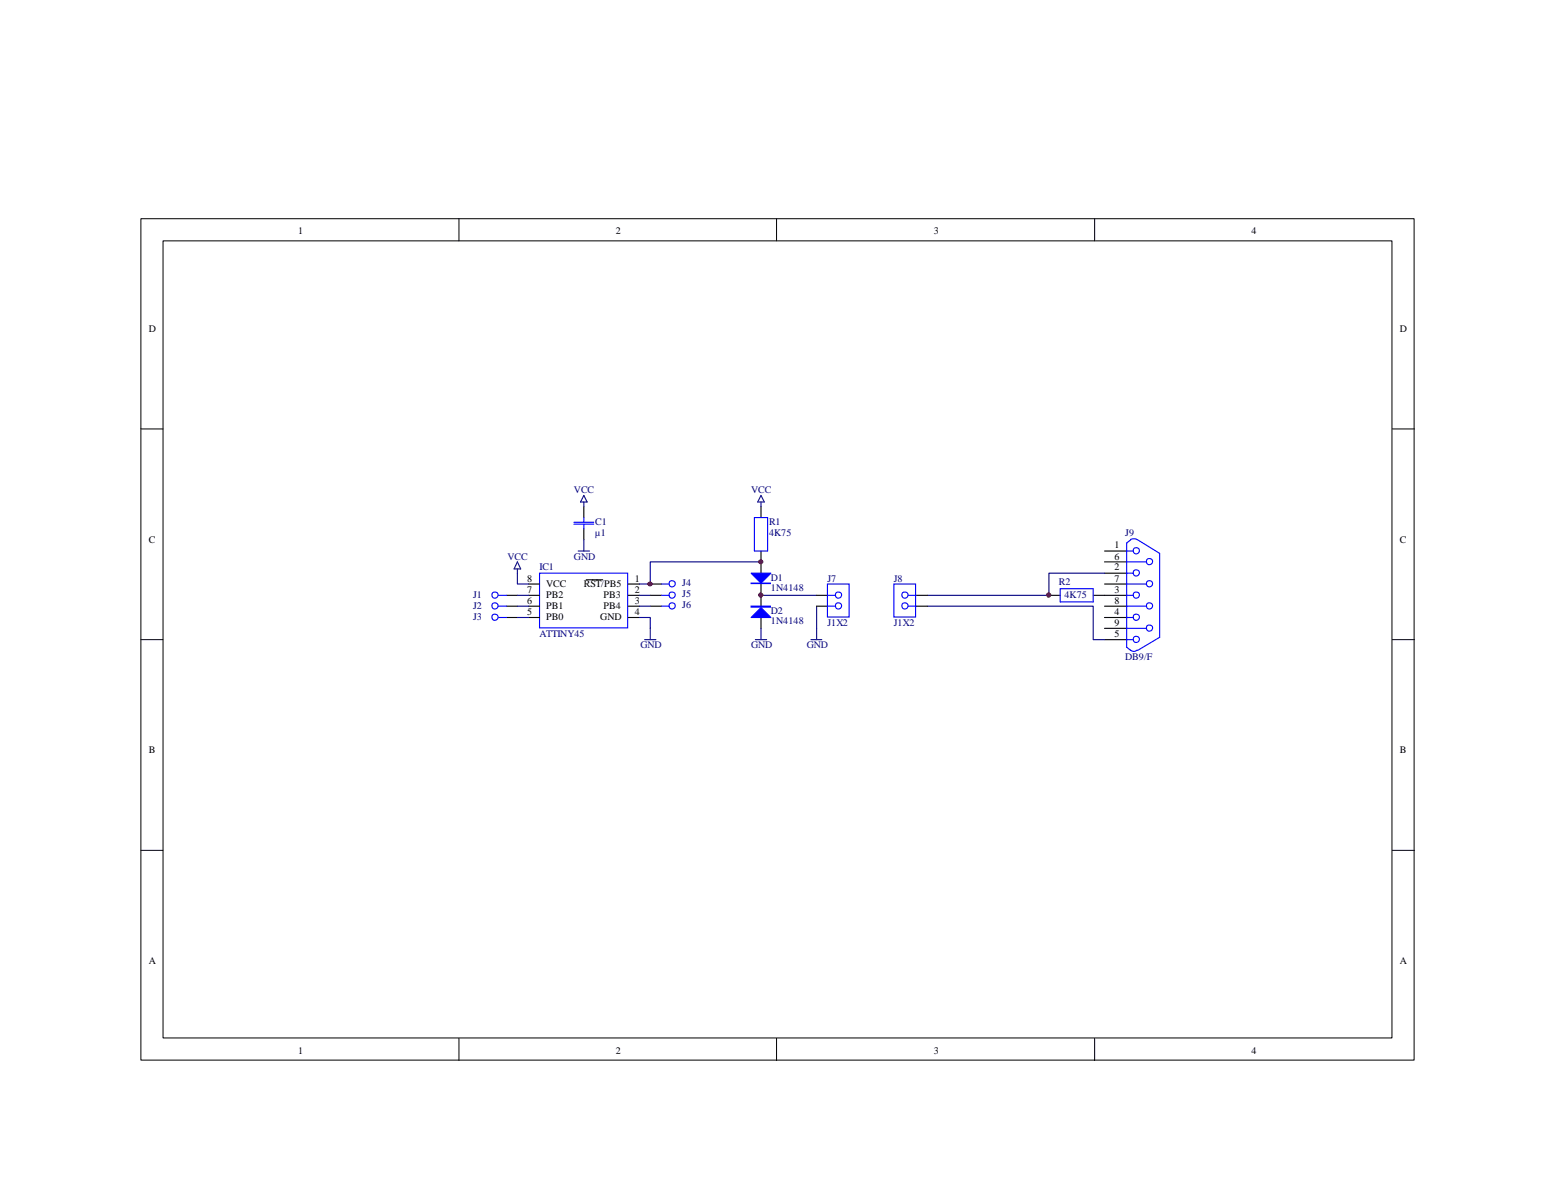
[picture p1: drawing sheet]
<svg xmlns="http://www.w3.org/2000/svg" width="279mm" height="216mm" viewBox="0 0 279 216" stroke-linecap="round" stroke-linejoin="round" font-family="sans-serif">
<g fill="none" stroke="#000" stroke-width=".18">
<path d="M25.3 39.3h228.8v151.1h-228.8zM82.5 39.3v4M139.5 39.3v4M196.7 39.3v4M29.3 43.3h220.8v143.1h-220.8zM25.3 77h4M250.2 77h4M25.3 114.9h4M250.2 114.9h4M25.3 152.7h4M250.2 152.7h4M82.5 186.5v4"/>
<path d="M139.5 186.5v4M196.7 186.5v4"/>
</g>
<path d="M96.9 103h15.9v9.8h-15.9z" fill-rule="evenodd" fill="#fff"/>
<g fill="none" stroke="#00f" stroke-width=".2">
<path d="M202.4 99h1.2M203.1 96.9l.6-.1 .6 .1M203.2 96.9l-.8 .6v18.7l.8 .6M204.4 96.9l4 2.5v15.1l-4 2.3M96.9 103h15.9v9.8h-15.9zM202.4 114.9h1.2M202.4 112.9h3.6M202.4 110.9h1.2M202.4 108.9h3.6M202.4 106.9h1.2M202.4 104.9h3.6M202.4 103h1.2"/>
<path d="M202.4 100.9h3.6M203.1 116.8l.6 .2 .6-.2"/>
<circle cx="204.2" cy="98.9" r=".57"/>
<circle cx="204.2" cy="106.9" r=".57"/>
<circle cx="204.2" cy="102.9" r=".57"/>
<circle cx="204.2" cy="110.9" r=".57"/>
<circle cx="204.2" cy="114.8" r=".57"/>
<circle cx="206.5" cy="112.8" r=".57"/>
<circle cx="206.5" cy="108.8" r=".57"/>
<circle cx="206.5" cy="100.9" r=".57"/>
<circle cx="206.5" cy="104.8" r=".57"/>
</g>
<g fill="none" stroke="#000" stroke-width=".2">
<path d="M198.5 99h3.9M95 104.9h1.9M95 110.9h1.9M95 108.9h1.9M95 106.9h1.9M105.3 104.1h3M112.9 104.9h2M112.9 110.9h2M112.9 108.9h2M112.9 106.9h2M136.7 100.9v2.1M136.7 104.9v2"/>
<path d="M198.5 104.9h3.9M198.5 110.9h3.9M198.5 108.9h3.9M198.5 106.9h3.9M198.5 100.9h3.9M198.5 103h3.9M198.5 112.9h3.9M198.5 114.9h3.9"/>
</g>
<path d="M135 104.7l3.4 .1z" fill-rule="evenodd" fill="#fff"/>
<path d="M135 104.7l3.4 .1z" fill="none" stroke="#00f" stroke-width=".2"/>
<path d="M135 103h3.5l-1.8 1.7z" fill="#00f"/>
<path d="M135 103h3.5l-1.8 1.7z" fill="none" stroke="#00f" stroke-width=".2"/>
<path d="M136.7 106.9v2M136.7 110.9v2" fill="none" stroke="#000" stroke-width=".2"/>
<path d="M135 108.9h3.4v.2h-3.4z" fill-rule="evenodd" fill="#fff"/>
<path d="M135 108.9h3.4v.2h-3.4z" fill="none" stroke="#00f" stroke-width=".2"/>
<path d="M136.7 109.1l1.8 1.8h-3.5z" fill="#00f"/>
<g fill="none" stroke="#00f" stroke-width=".2">
<path d="M103.1 94.1h3.6M103.1 93.8h3.6M104.9 93v.8M104.9 94.1v.9M135.6 93h2.3v6h-2.3zM89.6 108.9h1.4M89.6 106.9h1.4M89.6 110.9h1.4M118.9 108.9h1.3M118.9 106.9h1.3M118.9 104.9h1.3M136.7 109.1l1.8 1.8h-3.5z"/>
<path d="M190.5 105.7h5.9v2.4h-5.9z"/>
<circle cx="88.9" cy="106.9" r=".57"/>
<circle cx="88.9" cy="108.8" r=".57"/>
<circle cx="88.9" cy="110.9" r=".57"/>
<circle cx="120.8" cy="106.9" r=".57"/>
<circle cx="120.8" cy="108.8" r=".57"/>
<circle cx="120.8" cy="104.8" r=".57"/>
</g>
<path d="M104.9 91v2M104.9 95v1.9M136.7 91v2M136.7 99v1.9M91 106.9h2M91 108.9h2M91 110.9h2M116.8 106.9h2.1M116.8 108.9h2.1M116.8 104.9h2.1M188.5 106.9h2M196.4 106.9h2.1" fill="none" stroke="#000" stroke-width=".2"/>
<g fill="none" stroke="#11037f" stroke-width=".2">
<path d="M103.9 99h2M104.9 90.2v.8M104.9 96.9v2.1M104.9 89l.6 1.2h-1.2zM136.7 89l.6 1.2h-1.2zM136.7 90.2v.8M93 100.9l.6 1.3h-1.2zM93 102.2v.8M115.8 114.9h2.1M116.8 112.9v2M135.7 114.9h2.1M136.7 112.9v2"/>
<path d="M145.7 114.9h2M146.7 112.9v2"/>
</g>
<path d="M93 103v1.9h2M93 106.9h2M93 108.9h2M93 110.9h2M114.9 110.9h1.9v2M136.7 100.9h-19.9v4h-1.9M136.7 106.9h10M146.7 108.9v4M166.6 108.9h29.8v6h2.1M198.5 103h-10v3.9h-21.9" fill="none" stroke="#000080" stroke-width=".2"/>
<circle cx="116.8" cy="104.9" r=".37" fill="#800000"/>
<circle cx="116.8" cy="104.9" r=".37" fill="none" stroke="#800000" stroke-width=".18"/>
<path d="M114.9 106.9h1.9M114.9 108.9h1.9" fill="none" stroke="#000080" stroke-width=".2"/>
<path d="M164.6 106.9h2M164.6 108.9h2" fill="none" stroke="#000" stroke-width=".2"/>
<path d="M160.6 104.9h3.9v5.9h-3.9z" fill-rule="evenodd" fill="#fff"/>
<g fill="none" stroke="#00f" stroke-width=".2">
<path d="M160.6 104.9h3.9v5.9h-3.9zM163.2 106.9h1.4M163.2 108.9h1.4"/>
<circle cx="162.6" cy="106.9" r=".57"/>
<circle cx="162.6" cy="108.8" r=".57"/>
</g>
<path d="M146.7 106.9h2M146.7 108.9h2" fill="none" stroke="#000" stroke-width=".2"/>
<path d="M148.7 104.9h3.9v5.9h-3.9z" fill-rule="evenodd" fill="#fff"/>
<g fill="none" stroke="#00f" stroke-width=".2">
<path d="M148.7 104.9h3.9v5.9h-3.9zM148.7 106.9h1.4M148.7 108.9h1.4"/>
<circle cx="150.6" cy="106.9" r=".57"/>
<circle cx="150.6" cy="108.8" r=".57"/>
</g>
<circle cx="188.4" cy="106.9" r=".38" fill="#800000"/>
<circle cx="188.4" cy="106.9" r=".38" fill="none" stroke="#800000" stroke-width=".18"/>
<circle cx="136.7" cy="100.9" r=".37" fill="#800000"/>
<circle cx="136.7" cy="100.9" r=".37" fill="none" stroke="#800000" stroke-width=".18"/>
<circle cx="136.7" cy="106.9" r=".38" fill="#800000"/>
<circle cx="136.7" cy="106.9" r=".38" fill="none" stroke="#800000" stroke-width=".18"/>
<g font-size="1.8">
<text x="53.6" y="42">1</text>
<text x="110.7" y="42">2</text>
<text x="167.8" y="42">3</text>
<text x="224.9" y="42">4</text>
<text x="26.8" y="59.7">D</text>
<text x="251.5" y="59.7">D</text>
<text x="26.8" y="97.5">C</text>
<text x="200.2" y="98.5">1</text>
<text x="200.2" y="100.5">6</text>
<text x="251.5" y="97.5">C</text>
<text x="94.7" y="106.4">7</text>
<text x="94.7" y="104.5">8</text>
<text x="98.1" y="107.4">PB2</text>
<text x="98.1" y="105.5">VCC</text>
<text x="104.9" y="105.5">RST/PB5</text>
<text x="108.5" y="107.4">PB3</text>
<text x="114" y="106.4">2</text>
<text x="114" y="104.5">1</text>
<text x="200.2" y="102.4">2</text>
<text x="200.2" y="104.5">7</text>
<text x="200.2" y="106.4">3</text>
<text x="94.7" y="110.4">5</text>
<text x="94.7" y="108.5">6</text>
<text x="98.1" y="111.4">PB0</text>
<text x="98.1" y="109.5">PB1</text>
<text x="107.9" y="111.4">GND</text>
<text x="108.5" y="109.5">PB4</text>
<text x="114" y="108.5">3</text>
<text x="114" y="110.4">4</text>
<text x="200.2" y="108.5">8</text>
<text x="200.2" y="110.4">4</text>
<text x="200.2" y="112.4">9</text>
<text x="200.2" y="114.4">5</text>
<text x="26.8" y="135.3">B</text>
<text x="251.5" y="135.3">B</text>
<text x="26.8" y="173.1">A</text>
<text x="251.5" y="173.1">A</text>
<text x="53.6" y="189.2">1</text>
<text x="110.7" y="189.2">2</text>
<text x="167.8" y="189.2">3</text>
<text x="224.9" y="189.2">4</text>
</g>
<g font-size="1.8" fill="#11037f">
<text x="103.1" y="88.6">VCC</text>
<text x="135" y="88.6">VCC</text>
<text x="91.2" y="100.5">VCC</text>
<text x="103.1" y="100.5">GND</text>
<text x="115.1" y="116.4">GND</text>
<text x="135" y="116.4">GND</text>
<text x="144.9" y="116.4">GND</text>
</g>
<g font-size="1.8" fill="#000080">
<text x="106.9" y="94.3">C1</text>
<text x="138.2" y="94.3">R1</text>
<text x="106.9" y="96.4">µ1</text>
<text x="138.2" y="96.4">4K75</text>
<text x="202.2" y="96.4">J9</text>
<text x="85" y="107.4">J1</text>
<text x="96.9" y="102.4">IC1</text>
<text x="122.6" y="107.3">J5</text>
<text x="122.6" y="105.2">J4</text>
<text x="138.5" y="104.3">D1</text>
<text x="138.5" y="106.1">1N4148</text>
<text x="148.7" y="104.5">J7</text>
<text x="160.6" y="104.5">J8</text>
<text x="190.2" y="105.1">R2</text>
<text x="191.3" y="107.4">4K75</text>
<text x="85" y="109.5">J2</text>
<text x="85" y="111.4">J3</text>
<text x="122.6" y="109.2">J6</text>
<text x="138.5" y="110.2">D2</text>
<text x="138.5" y="112">1N4148</text>
<text x="148.7" y="112.4">J1X2</text>
<text x="160.6" y="112.4">J1X2</text>
<text x="96.9" y="114.4">ATTINY45</text>
<text x="202.2" y="118.6">DB9/F</text>
</g>
</svg>
